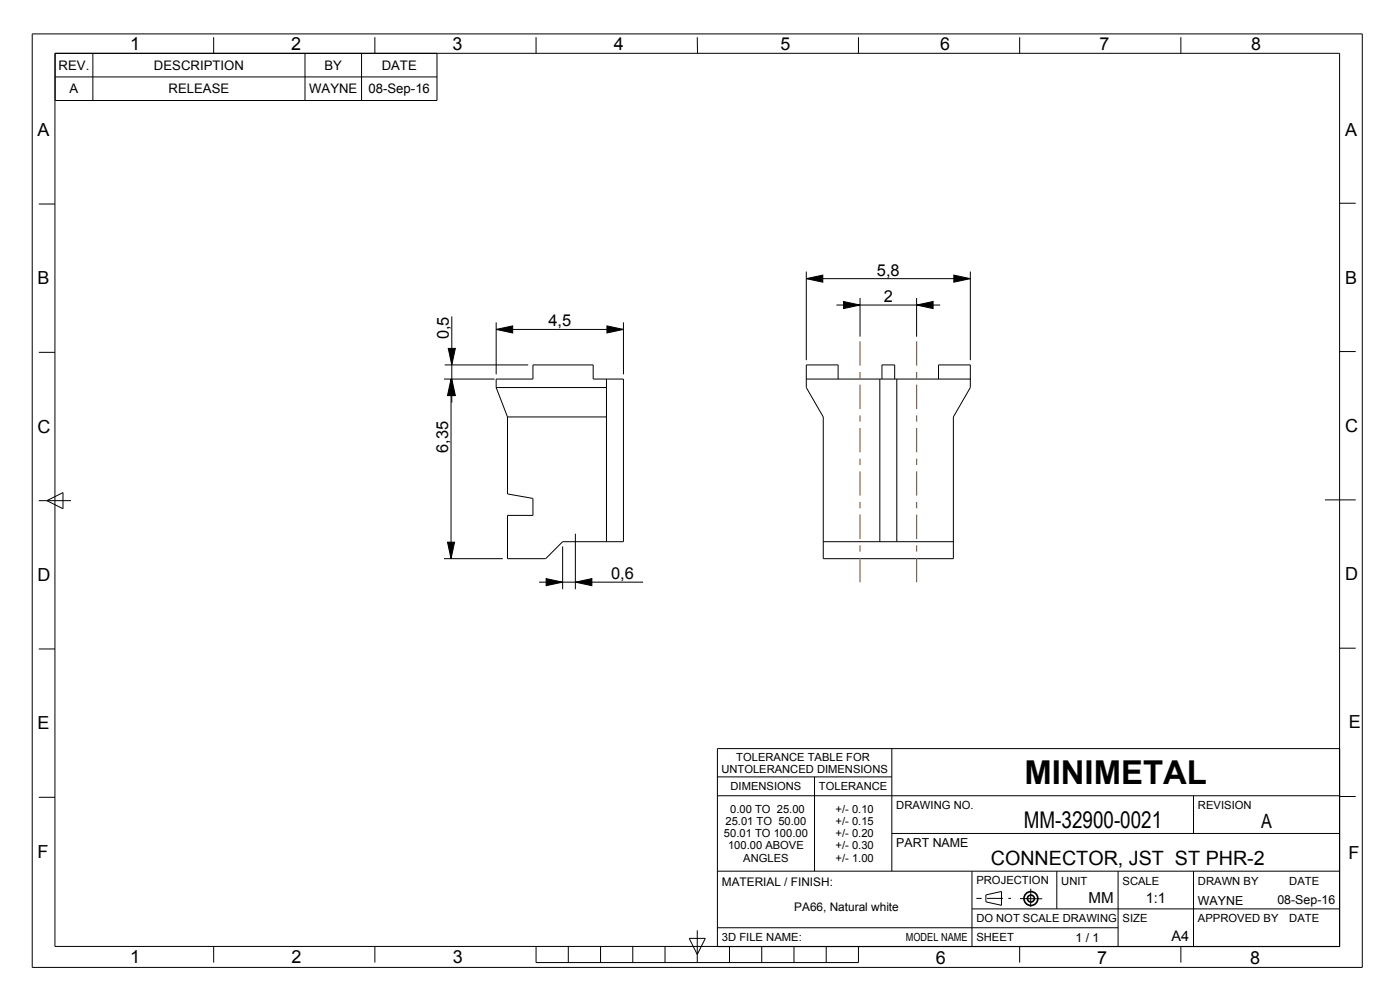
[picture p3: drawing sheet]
<svg xmlns="http://www.w3.org/2000/svg" width="297mm" height="210mm" viewBox="0 0 297 210" stroke-linecap="round" stroke-linejoin="round" font-family="sans-serif">
<g fill="none" stroke="#000" stroke-width=".21">
<path d="M6.8 7.2h282.2v198h-282.2zM11.7 11.3h272.5v189.5h-272.5zM11.7 11.3v10h81v-10M11.7 16.3h81M19.7 11.3v10M45.3 7.9v3.4M64.7 11.3v10M76.7 11.3v10M79.5 7.9v3.4M113.7 7.9v3.4M147.9 7.9l.1 3.4M182.1 7.9v3.4"/>
<path d="M216.3 7.9v3.4M250.5 7.9v3.4M8.2 43.3h3.5M171 59.1h34.8M171 59.1l3.5-.7v1.5zM171 57.6v18.8M202.3 58.4l3.5 .7-3.5 .8zM205.8 57.6v18.8M284.2 43.1h3.4M8.2 74.7h3.5M94.3 77.4h17.8M95.1 73.9h1.5l-.8 3.5z"/>
<path d="M95.8 67.1v18.3M105.3 69.9l3.5-.8v1.5zM105.3 68.4v11M105.3 69.9h27M128.8 69.1l3.5 .8-3.5 .7zM132.3 68.4v11M177.4 64.7h22M178.9 64l3.5 .7-3.5 .8zM182.4 63.2v8.2M194.4 64.7l3.5-.7v1.5zM194.4 63.2v8.2M284.2 74.6h3.4"/>
<path d="M94.2 80.4h10.7M95.7 80.4l.7 3.5h-1.5zM95.7 80.4v38.1M95.8 80.4l.8 3.5h-1.5zM105.3 82.2h23.4M105.3 82.2v-1.8h7.8v-3h12.7v3h6.5v34.5h-12.9l-3.6 3.6h-8.1v-9.2h5.4v-3.6l-5.4-.9v-16.4M105.3 82.2l2.4 6.2M107.7 88.4h21M128.7 80.4v34.5M171 80.4h34.8M177.8 80.4v-3h-6.8v4.8l3.6 6.2v30.1h27.6v-30.1l3.6-6.2v-4.8h-6.7v3M186.6 80.4v34.5"/>
<path d="M187.1 80.4v-3h2.7v3M190.2 80.4v34.5M8.2 106.2h6.9M9.9 106.2l3.5-1.7v3.4zM94.2 118.5h12.5M94.9 115h1.5l-.7 3.5zM119.4 115.9v9.1M122.1 113.2v11.8M174.6 114.9h27.6M281.1 106h6.5M8.2 137.7h3.5M114.4 123.5h22"/>
<path d="M115.9 122.7l3.5 .8-3.5 .7zM122.1 123.5l3.5-.8v1.5zM284.2 137.5h3.4M152.2 158.8h132v42h-132zM189.2 158.8v26M8.2 169.1h3.5M152.2 164.8h37M152.2 168.8h132M172.8 164.8v20M189.2 176.8h95M253.2 168.8v8M284.2 169h3.4"/>
<path d="M146.2 199.1h3.4l-1.7 3.4zM147.9 197.3v6.9M152.2 184.8h132M152.2 196.8h85M206.2 192.8h78M206.2 184.8v16M209.1 189.8l3.4-.7v2.9l-3.4-.7zM216.4 190.6l4.7 .1M218.7 188.5l-.1 3.8M224.2 184.8v8M237.2 184.8v16M253.2 184.8v16"/>
<path d="M45.3 200.8v3.4M79.5 200.8v3.4M113.7 200.8v3.4h68.4v-3.4M120.6 200.8v3.4M127.4 200.8v3.4M134.2 200.8v3.4M141.1 200.8v3.4M154.8 200.8v3.4M161.6 200.8v3.4M168.4 200.8v3.4M175.3 200.8v3.4M216.3 200.8v3.4"/>
<path d="M250.5 200.8v3.4"/>
</g>
<path d="M207.1 190.6h7.4" fill="none" stroke="#000" stroke-width=".21" stroke-dasharray="1.1 1.1 3.4 1.1" stroke-linecap="butt"/>
<g fill="none" stroke="#000" stroke-width=".35">
<circle cx="218.7" cy="190.6" r="1.47"/>
<circle cx="218.7" cy="190.6" r=".74"/>
</g>
<path d="M171 59.1l3.5-.7v1.5zM202.3 58.4l3.5 .7-3.5 .8zM95.1 73.9h1.5l-.8 3.5zM105.3 69.9l3.5-.8v1.5zM128.8 69.1l3.5 .8-3.5 .7zM178.9 64l3.5 .7-3.5 .8zM194.4 64.7l3.5-.7v1.5zM95.7 80.4l.7 3.5h-1.5zM95.8 80.4l.8 3.5h-1.5zM94.9 115h1.5l-.7 3.5zM115.9 122.7l3.5 .8-3.5 .7zM122.1 123.5l3.5-.8v1.5z" fill="#000"/>
<g fill="none" stroke="#963" stroke-width=".26">
<path d="M182.4 72.4v5.2M182.4 78.9v1.4M194.4 72.4v5.2M194.4 78.9v1.4M182.4 81.6v5.2M182.4 88.1v1.3M182.4 90.8v5.1M182.4 97.3v1.3M182.4 100v5.1M194.4 81.6v5.2M194.4 88.1v1.3M194.4 90.8v5.1"/>
<path d="M194.4 97.3v1.3M194.4 100v5.1M182.4 106.5v1.3M182.4 109.2v5.1M182.4 115.7v1.3M182.4 118.3v5.2M194.4 106.5v1.3M194.4 109.2v5.1M194.4 115.7v1.3M194.4 118.3v5.2"/>
</g>
<text font-size="7" x="217.3" y="166.3">MINIMETAL</text>
<text font-size="4.9" x="217.2" y="175.5">MM-32900-0021</text>
<g font-size="4.2">
<text x="267.5" y="175.5">A</text>
<text x="210.2" y="183.5">CONNECTOR, JST ST PHR-2</text>
</g>
<g font-size="3.8">
<text x="27.6" y="10.7">1</text>
<text x="61.8" y="10.7">2</text>
<text x="96" y="10.7">3</text>
<text x="130.2" y="10.7">4</text>
<text x="165.6" y="10.7">5</text>
<text x="199.4" y="10.7">6</text>
<text x="233.3" y="10.7">7</text>
<text x="265.4" y="10.7">8</text>
<text x="8" y="28.9">A</text>
<text x="285.3" y="28.7">A</text>
<text x="8" y="60.3">B</text>
<text x="285.3" y="60.2">B</text>
<text x="8" y="91.8">C</text>
<text x="285.3" y="91.7">C</text>
<text x="8" y="123.3">D</text>
<text x="285.4" y="123.1">D</text>
<text x="8" y="154.7">E</text>
<text x="286.1" y="154.4">E</text>
<text x="8" y="181.9">F</text>
<text x="286.1" y="182.3">F</text>
<text x="27.6" y="204.4">1</text>
<text x="61.8" y="204.4">2</text>
<text x="96" y="204.4">3</text>
<text x="198.5" y="204.4">6</text>
<text x="232.7" y="204.4">7</text>
<text x="265.2" y="204.4">8</text>
</g>
<g font-size="3.5">
<text x="186" y="58.5">5,8</text>
<text x="187.5" y="64.1">2</text>
<text x="95.2" y="72" transform="rotate(-90 95.2 72)">0,5</text>
<text x="116.3" y="69.3">4,5</text>
<text x="95.1" y="96.1" transform="rotate(-90 95.1 96.1)">6,35</text>
<text x="129.6" y="122.9">0,6</text>
</g>
<text font-size="3.2" x="230.9" y="191.5">MM</text>
<g font-size="3.1">
<text x="243.1" y="191.5">1:1</text>
<text x="248.5" y="199.5">A4</text>
</g>
<g font-size="2.8">
<text x="12.4" y="14.8">REV.</text>
<text x="32.7" y="14.8">DESCRIPTION</text>
<text x="68.8" y="14.8">BY</text>
<text x="81" y="14.8">DATE</text>
<text x="14.8" y="19.8">A</text>
<text x="35.8" y="19.8">RELEASE</text>
<text x="65.6" y="19.8">WAYNE</text>
<text x="78.2" y="19.8">08-Sep-16</text>
</g>
<g font-size="2.6">
<text x="190.1" y="179.7">PART NAME</text>
<text x="254.1" y="191.9">WAYNE</text>
<text x="271" y="191.7">08-Sep-16</text>
<text x="228.1" y="199.7">1 / 1</text>
</g>
<g font-size="2.5">
<text x="153.1" y="187.8">MATERIAL / FINISH:</text>
<text x="168.5" y="193.2">PA66, Natural white</text>
</g>
<g font-size="2.4">
<text x="156.2" y="161.4">TOLERANCE TABLE FOR</text>
<text x="153" y="163.9">UNTOLERANCED DIMENSIONS</text>
<text x="155" y="167.6">DIMENSIONS</text>
<text x="173.7" y="167.6">TOLERANCE</text>
<text x="154.9" y="172.5">0.00 TO 25.00</text>
<text x="177.3" y="172.5">+/- 0.10</text>
<text x="190.1" y="171.7">DRAWING NO.</text>
<text x="254.1" y="171.7">REVISION</text>
<text x="153.6" y="177.6">50.01 TO 100.00</text>
<text x="153.9" y="175.1">25.01 TO 50.00</text>
<text x="177.3" y="175.1">+/- 0.15</text>
<text x="177.3" y="177.6">+/- 0.20</text>
<text x="154.5" y="180.2">100.00 ABOVE</text>
<text x="157.7" y="182.7">ANGLES</text>
<text x="177.3" y="180.2">+/- 0.30</text>
<text x="177.3" y="182.7">+/- 1.00</text>
<text x="207.1" y="187.5">PROJECTION</text>
<text x="225.1" y="187.8">UNIT</text>
<text x="238.1" y="187.7">SCALE</text>
<text x="254.1" y="187.7">DRAWN BY</text>
<text x="273.5" y="187.7">DATE</text>
<text x="207.1" y="195.6">DO NOT SCALE DRAWING</text>
<text x="238.1" y="195.7">SIZE</text>
<text x="254.1" y="195.7">APPROVED BY</text>
<text x="273.5" y="195.7">DATE</text>
<text x="153.1" y="199.6">3D FILE NAME:</text>
<text x="192.2" y="199.6">MODEL NAME</text>
<text x="207.1" y="199.7">SHEET</text>
</g>
</svg>
